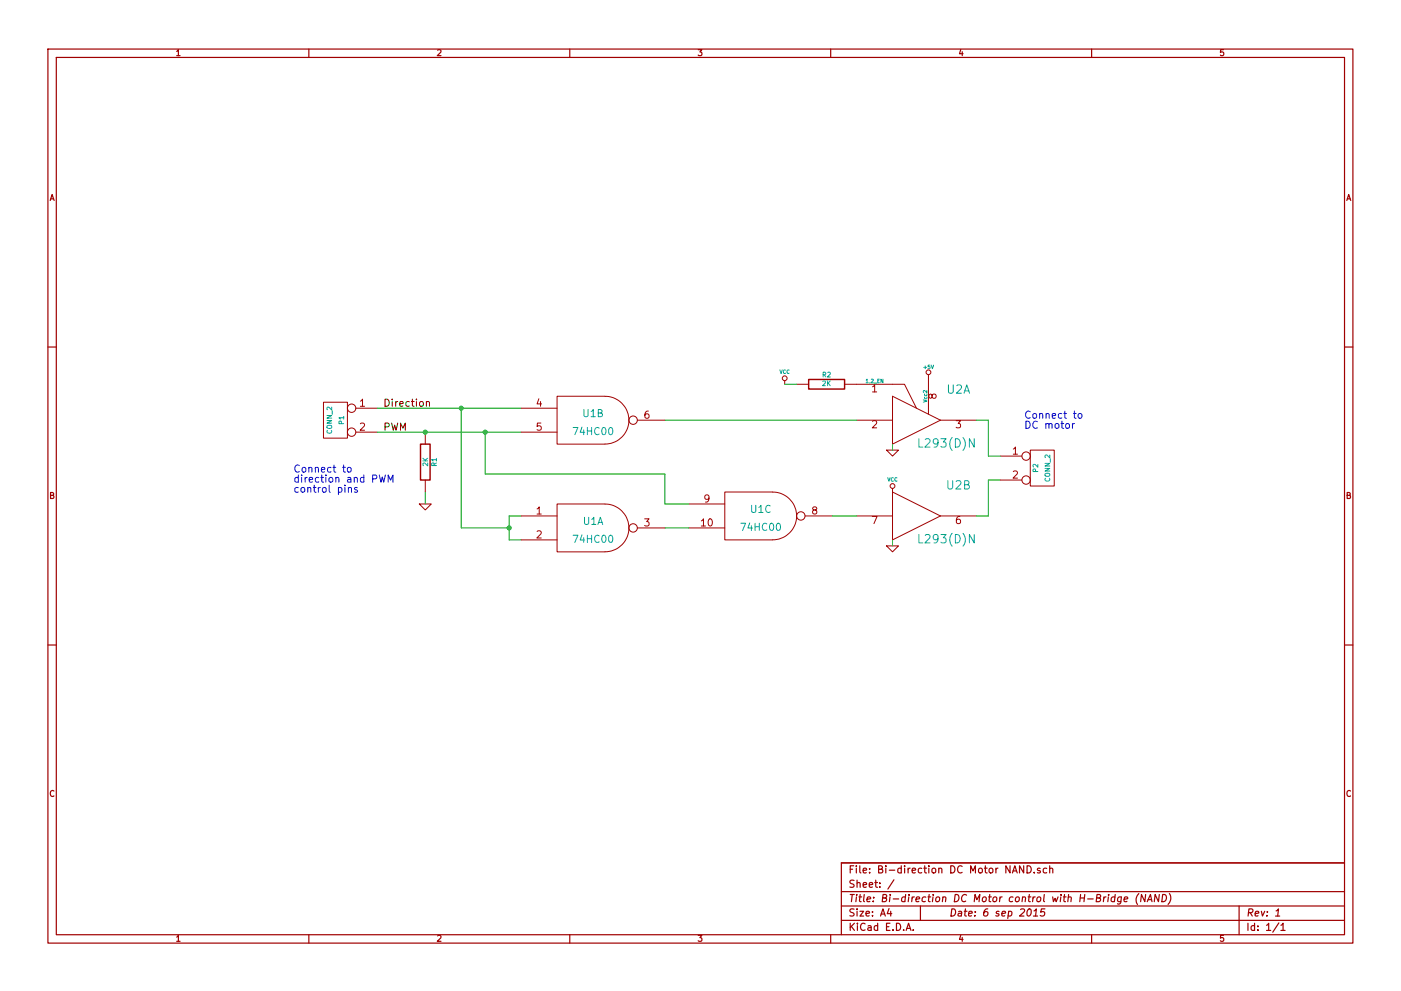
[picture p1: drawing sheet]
<svg xmlns="http://www.w3.org/2000/svg" width="297mm" height="210mm" viewBox="0 0 297 210" stroke-linecap="round" stroke-linejoin="round" font-family="sans-serif">
<g fill="none" stroke="#a00000" stroke-width=".25">
<path d="M10.2 10.4h276.6v189.7h-276.6zM11.9 12.2h273.2v186.1h-273.2zM65.5 10.4v1.8M120.8 10.4v1.8M176.1 10.4v1.8M231.4 10.4v1.8M10.2 73.6h1.7M285.1 73.6h1.7M10.2 136.8h1.7M285.1 136.8h1.7M65.5 198.3v1.8M120.8 198.3v1.8"/>
<path d="M176.1 198.3v1.8M178.4 189.2h106.7M178.4 195.3h106.7M178.4 192.2h106.7M188.5 192.8l-.4 1h1M188.8 193.3v1.1M189.5 186.7l-1.3 1.9M192.1 197.4l.5-1.5 .5 1.5M192.3 197h.7M193.6 197.3v.1M195.1 192.2v3.1M217 183.7v1.5l-.8-1.5v1.5"/>
<path d="M217.8 183.7a.77 .77 0 0 1 .8 .7 .77 .77 0 0 1-.8 .8zM218 193l.2-.2a.78 .78 0 0 1 .5 .7 .78 .78 0 0 1-.3 .7l-.4 .2-.2-.3v-.7zM219.1 194.4h.9M219.2 193.3l.5-.5-.1 1.6M219.3 185.1v.1M220.5 184.3l-.3-.1-.3 .2 .1 .2 .5 .2v.3h-.6M221.5 192.8h-.7l-.2 .8 .3-.2 .5 .1 .1 .2-.1 .5-.3 .2-.6-.2M221.9 184.3l-.4-.1-.3 .3 .1 .6 .2 .1 .4-.1M222.6 184.3a.36 .36 0 0 1 .6 .1v.8M222.6 183.7v1.5M231.4 198.3v1.8M234.5 190.3l-.5 .3"/>
<path d="M235 190.3l-.1 1M235.1 189.8v.1M236.4 190.4l-.4-.1-.4 .3v.6l.2 .1 .5-.1M236.4 189.8l-.1 1.5M237.7 190.4l-.4-.1-.3 .3v.6l.2 .1 .4-.1M237.8 190.3l-.2 1.2-.3 .3-.4-.1M238.3 190.8l.8-.1-.1-.3h-.5l-.2 .7 .2 .2 .4-.1M241.5 189.6a1.78 1.78 0 0 0-.3 2.3M242.9 189.8l-.2 1.5-.7-1.5-.2 1.5M243.2 191.3l.7-1.5 .3 1.5M243.4 190.9h.7M245.8 189.8l-.2 1.5-.7-1.5-.2 1.5"/>
<path d="M246.5 189.8a.77 .77 0 0 1 .8 .7 .77 .77 0 0 1-.6 .8h-.4zM247.9 189.6a1.78 1.78 0 0 1-.3 2.3M262.7 192.2v6.1M270.4 194.4h.9M270.6 193.3l.5-.5-.2 1.6M271.1 195.8l-1.3 2M271.6 196.3l.4-.4v1.5M271.6 197.4h.9M285.1 183.1h-106.7v15.2"/>
</g>
<g fill="none" stroke="#a00000" stroke-width=".21">
<path d="M196.8 79.5v8.4M68.6 85.3h5.1v7.7h-5.1zM75.4 86.6h4.6M75.4 91.7h4.6M90.2 91.7v2.5M110.5 86.6h7.6M110.5 91.7h7.6M128.3 84.1a5.1 5.1 0 0 1 5 5 5.1 5.1 0 0 1-5 5.1M128.3 84.1h-10.2v10.1h10.2M135.1 89.1h5.9M166.4 80.8v.7M168.9 81.5h2.5"/>
<path d="M179.1 81.5h12.7l2.5 5.1M181.6 89.1h7.6M188 95.5h2.5l-1.3 1.3zM189.2 84.1l10.2 5-10.2 5.1zM199.4 89.1h7.6M212.1 96.8h4.6M218.4 95.5h5.1v7.6h-5.1zM88.9 106.9h2.5l-1.2 1.3zM90.2 101.8v2.6M110.5 109.5h7.6M110.5 114.5h7.6M128.3 106.9h-10.2v10.2h10.2a5.1 5.1 0 0 0 5-5.1 5.1 5.1 0 0 0-5-5"/>
<path d="M135.1 112h5.9M146 106.9h7.7M146 112h7.7M163.8 104.4h-10.1v10.1h10.1a5.1 5.1 0 0 0 5.1-5 5.1 5.1 0 0 0-5.1-5.1M170.7 109.5h5.8M181.6 109.5h7.6M188 115.8h2.5l-1.3 1.3zM189.2 103.6v.8M189.2 104.4v10.1l10.2-5M189.2 104.4l10.2 5.1M199.4 109.5h7.6M212.1 101.8h4.6"/>
<circle cx="196.9" cy="79" r=".51"/>
<circle cx="74.5" cy="91.7" r=".89"/>
<circle cx="74.5" cy="86.6" r=".89"/>
<circle cx="134.2" cy="89.1" r=".89"/>
<circle cx="166.4" cy="80.3" r=".51"/>
<circle cx="217.6" cy="96.8" r=".89"/>
<circle cx="134.2" cy="112" r=".89"/>
<circle cx="169.8" cy="109.5" r=".89"/>
<circle cx="189.2" cy="103.1" r=".51"/>
<circle cx="217.6" cy="101.8" r=".89"/>
</g>
<g fill="none" stroke="#00a000" stroke-width=".21">
<path d="M80 86.6h30.5M80 91.7h30.5M97.8 86.6v25.4h10.1M102.9 91.7v8.9h38.1v6.3h5M141 89.1h40.6M166.4 81.5h2.5M189.2 94.2v1.3M207 89.1h2.5v7.7h2.6M90.2 104.4v2.5M110.5 109.5h-2.6v5h2.6M141 112h5M176.5 109.5h5.1"/>
<path d="M189.2 114.5v1.3M212.1 101.8h-2.6v7.7h-2.5"/>
</g>
<g fill="#00a000" stroke="#00a000" stroke-width=".25">
<circle cx="102.9" cy="91.7" r=".41"/>
<circle cx="107.9" cy="112" r=".41"/>
<circle cx="97.8" cy="86.6" r=".41"/>
<circle cx="90.2" cy="91.7" r=".41"/>
</g>
<path d="M90.4 85.3h.1a.36 .36 0 0 1 .6 .1v.8M90.4 85.2v1" fill="none" stroke="#000" stroke-width=".21"/>
<path d="M89.2 94.2h2v7.6h-2zM171.4 80.5h7.7v2h-7.7z" fill="none" stroke="#a00000" stroke-width=".3"/>
<g fill="none" stroke="#00f" stroke-width=".21">
<path d="M72.6 99.2h.6M72.8 98.6v1.4l.4 .2M73.7 99.3l.2-.1 .5 .1v.7l-.3 .2-.4-.2zM227.4 89.9v1M227.6 87.7h.6M227.8 87.2v1.3l.4 .2M227.8 89.9l-.4 .3M228.7 87.9l.2-.2 .4 .2v.7l-.2 .1-.4-.1zM73.9 103.6v-.1a.36 .36 0 0 1 .6 .2v.7M73.9 103.4v1M75.7 103.5l-.3-.1-.2 .3v.2l.5 .1v.4h-.5M80.4 100.8l.4 1.5 .3-1.1 .3 1.1 .3-1.5"/>
<path d="M82.3 102.3v-1.5l.5 1.1 .5-1.1v1.5"/>
</g>
<g font-size="2.5" fill="#00a0a0">
<text x="200.7" y="83.6">U2A</text>
<text x="195.2" y="95">L293(D)N</text>
<text x="200.7" y="103.9">U2B</text>
<text x="195.2" y="115.4">L293(D)N</text>
</g>
<g font-size="2.1" fill="#a00000">
<text x="184.8" y="83.3">1</text>
<text x="76.3" y="86.4">1</text>
<text x="113.7" y="86.4">4</text>
<text x="136.6" y="88.9">6</text>
<text x="198.6" y="84.7" transform="rotate(-90 198.6 84.7)">8</text>
<text x="76.3" y="91.4">2</text>
<text x="113.7" y="91.4">5</text>
<text x="184.8" y="90.9">2</text>
<text x="202.6" y="90.9">3</text>
<text x="214.7" y="96.5">1</text>
<text x="214.7" y="101.6">2</text>
<text x="149.3" y="106.7">9</text>
<text x="113.7" y="109.2">1</text>
<text x="136.6" y="111.8">3</text>
<text x="148.7" y="111.8">10</text>
<text x="172.1" y="109.2">8</text>
<text x="184.8" y="111.2">7</text>
<text x="202.6" y="111.2">6</text>
<text x="113.7" y="114.3">2</text>
<text x="179.9" y="185.4">File: Bi-direction DC Motor NAND.sch</text>
<text x="179.9" y="191.5">Title: Bi-direction DC Motor control with H-Bridge (NAND)</text>
<text x="179.9" y="188.4">Sheet: /</text>
<text x="179.9" y="197.6">KiCad E.D.A.</text>
<text x="179.9" y="194.5">Size: A4</text>
<text x="201.2" y="194.5">Date: 6 sep 2015</text>
<text x="264.2" y="194.5">Rev: 1</text>
<text x="264.2" y="197.6">Id: 1/1</text>
</g>
<g font-size="2.1">
<text x="81.3" y="86.4">Direction</text>
<text x="81.3" y="91.4">PWM</text>
</g>
<g font-size="2.1" fill="#00a0a0">
<text x="123.6" y="88.6">U1B</text>
<text x="121.8" y="92.4">74HC00</text>
<text x="123.6" y="111.4">U1A</text>
<text x="157.4" y="112.7">74HC00</text>
<text x="159.2" y="108.9">U1C</text>
<text x="121.8" y="115.2">74HC00</text>
</g>
<g font-size="2.1" fill="#00f">
<text x="217.2" y="88.9">Connect to</text>
<text x="217.2" y="91">DC motor</text>
<text x="62.2" y="100.3">Connect to</text>
<text x="62.2" y="102.5">direction and PWM</text>
<text x="62.2" y="104.6">control pins</text>
</g>
<g font-size="1.8" fill="#a00000">
<text x="37.3" y="11.9">1</text>
<text x="92.7" y="11.9">2</text>
<text x="148" y="11.9">3</text>
<text x="203.3" y="11.9">4</text>
<text x="258.6" y="11.9">5</text>
<text x="10.4" y="42.7">A</text>
<text x="285.3" y="42.7">A</text>
<text x="10.4" y="105.9">B</text>
<text x="285.3" y="105.9">B</text>
<text x="10.4" y="169.1">C</text>
<text x="285.3" y="169.1">C</text>
<text x="37.3" y="199.8">1</text>
<text x="92.7" y="199.8">2</text>
<text x="148" y="199.8">3</text>
<text x="203.3" y="199.8">4</text>
<text x="258.6" y="199.8">5</text>
</g>
<g font-size="1.4" fill="#00a0a0">
<text x="174.3" y="81.9">2K</text>
<text x="174.4" y="80.1">R2</text>
<text x="70.4" y="92" transform="rotate(-90 70.4 92)">CONN_2</text>
<text x="73" y="90" transform="rotate(-90 73 90)">P1</text>
<text x="90.8" y="98.9" transform="rotate(-90 90.8 98.9)">2K</text>
<text x="92.6" y="98.9" transform="rotate(-90 92.6 98.9)">R1</text>
<text x="220.1" y="100.2" transform="rotate(-90 220.1 100.2)">P2</text>
<text x="222.7" y="102.2" transform="rotate(-90 222.7 102.2)">CONN_2</text>
</g>
<g font-size="1.1" fill="#00a0a0">
<text x="165.3" y="79.3">VCC</text>
<text x="183.7" y="81.3">1,2_EN</text>
<text x="195.9" y="78.3">+5V</text>
<text x="196.6" y="85.3" transform="rotate(-90 196.6 85.3)">Vcc2</text>
<text x="188.1" y="102.2">VCC</text>
</g>
</svg>
